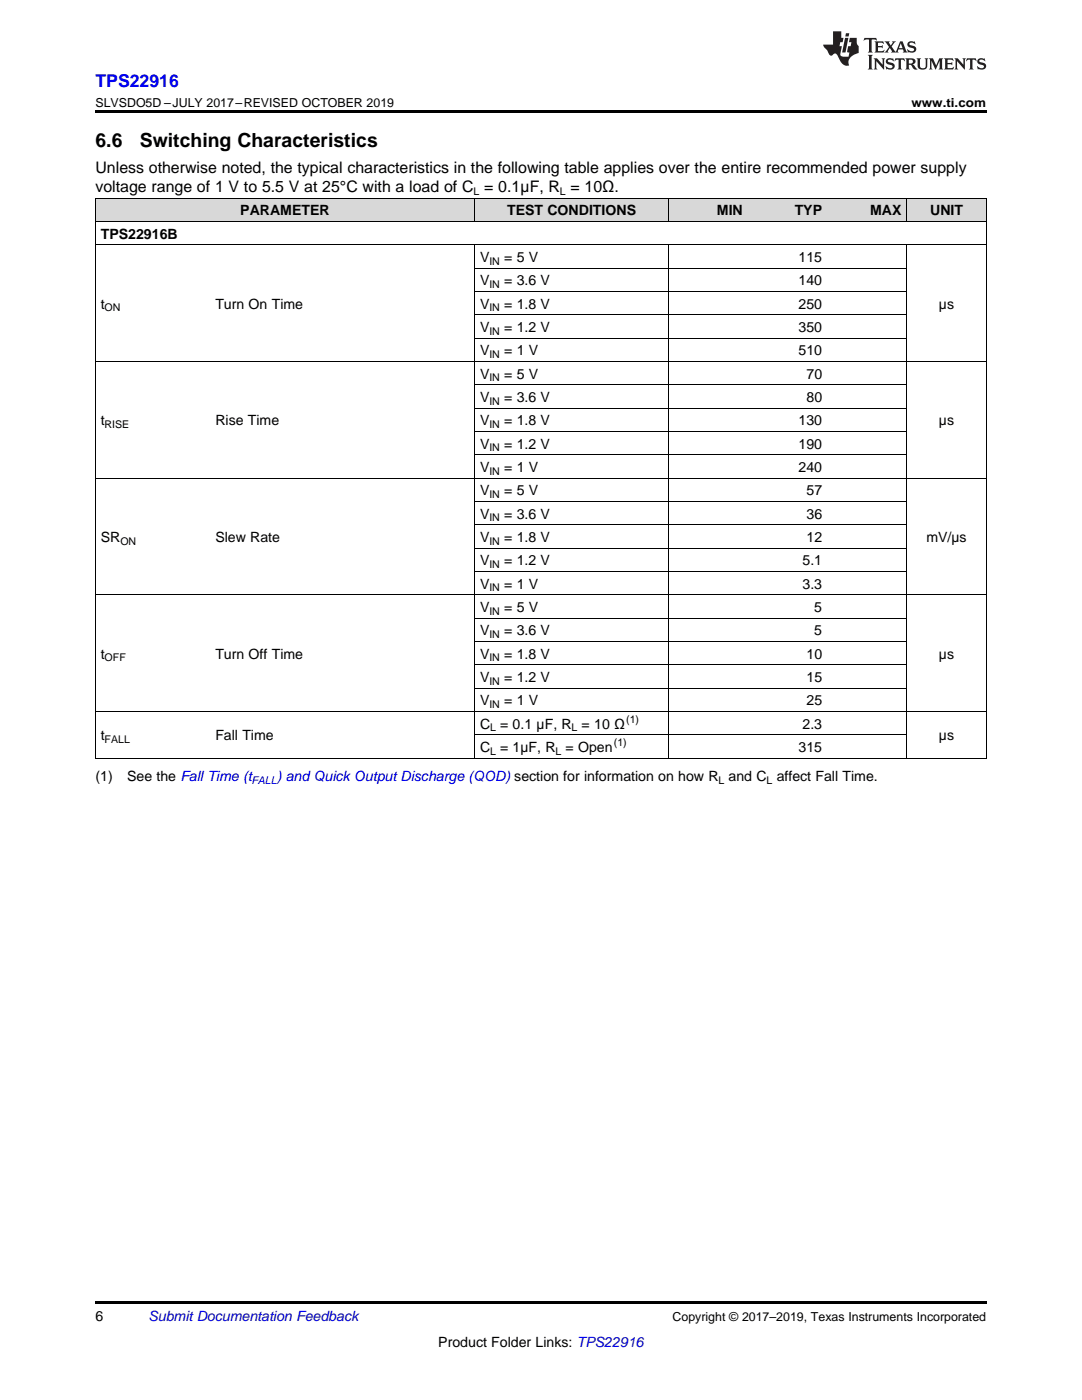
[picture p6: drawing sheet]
<svg xmlns="http://www.w3.org/2000/svg" width="216mm" height="279mm" viewBox="0 0 216 279" stroke-linecap="round" stroke-linejoin="round" font-family="sans-serif">
<g fill="#d8d8d8">
<path d="M19 39.6h22.9v4.6h-22.9z"/>
<path d="M41.9 39.6h52.8v4.6h-52.8z"/>
<path d="M94.7 39.6h38.8v4.6h-38.8z"/>
<path d="M133.5 39.6h15.8v4.6h-15.8z"/>
<path d="M149.3 39.6h15.8v4.6h-15.8z"/>
<path d="M165.1 39.6h15.9v4.6h-15.9z"/>
<path d="M181 39.6h15.8v4.6h-15.8z"/>
</g>
<path d="M19 22h177.8v.5h-177.8zM19 259.7h177.8v.5h-177.8z" fill="#000"/>
<g fill="none" stroke="#000" stroke-width=".2">
<path d="M19 39.5h177.8M19.1 39.5v111.8M94.7 39.5v4.7M133.4 39.5v4.7M180.9 39.5v4.7M196.8 39.5v111.8M19 48.8h177.8M19 44.2h177.8M94.7 48.9v102.4M94.7 58.2h86.3M94.7 53.5h86.3M133.4 48.9v102.4"/>
<path d="M180.9 48.9v102.4M19 72.1h177.8M94.7 76.8h86.3M94.7 67.5h86.3M94.7 62.8h86.3M19 95.4h177.8M94.7 90.8h86.3M94.7 86.1h86.3M94.7 81.4h86.3M19 118.7h177.8M94.7 114h86.3M94.7 109.4h86.3"/>
<path d="M94.7 104.7h86.3M94.7 100.1h86.3M94.7 137.3h86.3M94.7 132.7h86.3M94.7 128h86.3M94.7 123.3h86.3M19 151.3h177.8M19 142h177.8M94.7 146.6h86.3"/>
</g>
<g fill="#231f20">
<path d="M172.5 7.6l-.1 .5 .4-.2h.6v.1v2.1l-.2 .4h.9l-.2-.4v-2.1l.1-.1h.5l.5 .2-.2-.5zM174.5 8.3l.2 .3v1.5l-.2 .4h1.8l.2-.6a1.04 1.04 0 0 1-1.3 .2v-.7h.6l.3 .2v-.6l-.3 .2h-.6v-.6l.8-.1 .4 .3-.2-.5zM176.5 8.3l.9 1.1-.9 1.1h.8l-.2-.2 .4-.7 .5 .7-.2 .2h1.5l-.2-.2 .2-.4h.9l.1 .4-.2 .2h1l-.3-.3-.7-1.9h-.5l-.9 2-.8-1 .9-1h-.8l.1 .3-.4 .5-.3-.6 .1-.2zM179.7 8.6l.4 1h-.7zM181.3 8.4a.63 .63 0 0 0-.2 .7 .63 .63 0 0 0 .6 .4l.6 .2 .1 .2a.75 .75 0 0 1-.7 .4 .75 .75 0 0 1-.6-.5l.1 .7 .1-.1a1.11 1.11 0 0 0 1.5-.6 1.13 1.13 0 0 0-1.2-.8l-.1-.4a1.04 1.04 0 0 1 1.2 .2l-.2-.5-.2 .1-.4-.2zM173.2 10.9l.2 .4v2.2l-.2 .4h1l-.3-.4v-2.2l.3-.4zM174.3 11.6l.3 .4v1.5l-.3 .4h.8l-.2-.4v-1.3l1.5 1.7v-1.9l.2-.4h-.7l.2 .4v.9l-1.1-1.3zM177 11.8a.62 .62 0 0 0-.2 .7 .62 .62 0 0 0 .6 .4l.6 .1 .1 .3a.76 .76 0 0 1-.7 .3 .76 .76 0 0 1-.7-.4l.2 .7 .1-.1a1.11 1.11 0 0 0 1.5-.6 1.13 1.13 0 0 0-1.2-.8l-.1-.4a1.04 1.04 0 0 1 1.2 .2l-.2-.6-.2 .1-.5-.1zM178.7 11.6l-.2 .6a.61 .61 0 0 1 .8-.3v1.6l-.2 .4h.9l-.2-.4v-1.6a.63 .63 0 0 1 .7 .3l-.1-.6zM180.6 11.6l.3 .4v1.5l-.3 .4h1l-.2-.2-.1-.8 .6 .2a.76 .76 0 0 0 1.2 .7l-1-1a.58 .58 0 0 0 .6-.5 .58 .58 0 0 0-.5-.6zM181.4 11.9h.1a.45 .45 0 0 1 .5 .1 .45 .45 0 0 1 .1 .5l-.8 .2zM182.9 11.6l.2 .2a2.17 2.17 0 0 0 .3 1.9 .99 .99 0 0 0 1.6-.6v-1.1l.2-.4h-.7l.2 .2a1.92 1.92 0 0 1-.2 1.8 .6 .6 0 0 1-.9-.5v-1.1l.2-.4zM185.4 11.6l.2 .4v1.5l-.2 .4h.7l-.2-.4v-1.4l.8 1.8 .8-1.8v1.4l-.2 .4h.9l-.2-.4v-1.5l.2-.4h-.8l-.6 1.5-.6-1.5zM188.4 11.6l.2 .4v1.5l-.2 .4h1.8l.1-.6a1.04 1.04 0 0 1-1.2 .1v-.6h.5l.4 .2v-.6l-.4 .2h-.5v-.7h.8l.3 .3-.1-.6zM190.5 11.6l.2 .4v1.5l-.2 .4h.7l-.2-.4v-1.3l1.5 1.7v-1.9l.2-.4h-.7l.2 .4v.9l-1.1-1.3zM192.9 11.6l-.1 .6a.61 .61 0 0 1 .7-.3l.1 1.6-.3 .4h1l-.3-.4 .1-1.6a.63 .63 0 0 1 .7 .3l-.1-.6zM195.2 11.8a.62 .62 0 0 0-.2 .7 .62 .62 0 0 0 .6 .4l.6 .1 .1 .3a.76 .76 0 0 1-.7 .3 .76 .76 0 0 1-.6-.4l.1 .7 .1-.1a1.11 1.11 0 0 0 1.6-.6 1.13 1.13 0 0 0-1.3-.8l-.1-.4a1.04 1.04 0 0 1 1.2 .2l-.1-.6-.2 .1-.5-.1z"/>
<path d="M166.2 6.3v2.6h-1.9v.4l.8 .9a.91 .91 0 0 0 1 .8 .56 .56 0 0 1 .5-.3 .56 .56 0 0 1 .5 .3l.4 .8a1.53 1.53 0 0 0 1.9 1.2 1.54 1.54 0 0 1 1-2.1l.9-.3v-1.4a1.52 1.52 0 0 1-.4-1.6h-1.3l-.2 .8h.5l-.2 .8h-.5l-.1 1v.2l.4 .1-.2 .8a1.93 1.93 0 0 1-1.6-.3l.3-1.8h-.5l.2-.8h.4l.2-.8h-.4v-1.3zM168.6 7.6l-.6 2.9h.7l.6-2.9zM168.8 6.6l-.1 .7h.6l.2-.7z"/>
</g>
<g font-size="3.9">
<text x="19" y="29.3">6.6</text>
<text x="27.9" y="29.3">Switching Characteristics</text>
</g>
<text font-size="3.5" fill="#00f" x="19" y="17.3">TPS22916</text>
<g font-size="3.2">
<text x="19" y="34.4">Unless otherwise noted, the typical characteristics in the following table applies over the entire recommended power supply</text>
<text x="19" y="38.3">voltage range of 1 V to 5.5 V at 25°C with a load of C = 0.1µF, R = 10Ω.</text>
</g>
<g font-size="2.8">
<text x="20.1" y="47.6">TPS22916B</text>
<text x="47.9" y="43">PARAMETER</text>
<text x="101.2" y="43">TEST CONDITIONS</text>
<text x="143.1" y="43">MIN</text>
<text x="158.6" y="43">TYP</text>
<text x="173.6" y="43">MAX</text>
<text x="185.6" y="43">UNIT</text>
<text x="95.8" y="52.3">V</text>
<text x="100.6" y="52.3">= 5 V</text>
<text x="159.3" y="52.3">115</text>
<text x="95.8" y="56.9">V</text>
<text x="100.6" y="56.9">= 3.6 V</text>
<text x="159.3" y="56.9">140</text>
<text x="20.1" y="61.6">t</text>
<text x="43" y="61.6">Turn On Time</text>
<text x="95.8" y="61.6">V</text>
<text x="100.6" y="61.6">= 1.8 V</text>
<text x="159.3" y="61.6">250</text>
<text x="187.4" y="61.6">µs</text>
<text x="95.8" y="66.3">V</text>
<text x="95.8" y="70.9">V</text>
<text x="100.6" y="66.3">= 1.2 V</text>
<text x="100.6" y="70.9">= 1 V</text>
<text x="159.3" y="66.3">350</text>
<text x="159.3" y="70.9">510</text>
<text x="95.8" y="75.6">V</text>
<text x="100.6" y="75.6">= 5 V</text>
<text x="160.9" y="75.6">70</text>
<text x="95.8" y="80.2">V</text>
<text x="100.6" y="80.2">= 3.6 V</text>
<text x="160.9" y="80.2">80</text>
<text x="20.1" y="84.9">t</text>
<text x="43" y="84.9">Rise Time</text>
<text x="95.8" y="84.9">V</text>
<text x="95.8" y="89.5">V</text>
<text x="100.6" y="84.9">= 1.8 V</text>
<text x="100.6" y="89.5">= 1.2 V</text>
<text x="159.3" y="84.9">130</text>
<text x="159.3" y="89.5">190</text>
<text x="187.4" y="84.9">µs</text>
<text x="95.8" y="94.2">V</text>
<text x="100.6" y="94.2">= 1 V</text>
<text x="159.3" y="94.2">240</text>
<text x="95.8" y="98.8">V</text>
<text x="100.6" y="98.8">= 5 V</text>
<text x="160.9" y="98.8">57</text>
<text x="95.8" y="103.5">V</text>
<text x="100.6" y="103.5">= 3.6 V</text>
<text x="160.9" y="103.5">36</text>
<text x="20.1" y="108.2">SR</text>
<text x="43" y="108.2">Slew Rate</text>
<text x="95.8" y="108.2">V</text>
<text x="95.8" y="112.8">V</text>
<text x="100.6" y="108.2">= 1.8 V</text>
<text x="100.6" y="112.8">= 1.2 V</text>
<text x="160.1" y="112.8">5.1</text>
<text x="160.9" y="108.2">12</text>
<text x="184.9" y="108.2">mV/µs</text>
<text x="95.8" y="117.5">V</text>
<text x="100.6" y="117.5">= 1 V</text>
<text x="160.1" y="117.5">3.3</text>
<text x="95.8" y="122.1">V</text>
<text x="100.6" y="122.1">= 5 V</text>
<text x="162.5" y="122.1">5</text>
<text x="20.1" y="131.4">t</text>
<text x="43" y="131.4">Turn Off Time</text>
<text x="95.8" y="126.8">V</text>
<text x="95.8" y="131.4">V</text>
<text x="100.6" y="126.8">= 3.6 V</text>
<text x="100.6" y="131.4">= 1.8 V</text>
<text x="160.9" y="131.4">10</text>
<text x="162.5" y="126.8">5</text>
<text x="187.4" y="131.4">µs</text>
<text x="95.8" y="136.1">V</text>
<text x="100.6" y="136.1">= 1.2 V</text>
<text x="160.9" y="136.1">15</text>
<text x="95.8" y="140.8">V</text>
<text x="100.6" y="140.8">= 1 V</text>
<text x="160.9" y="140.8">25</text>
<text x="20.1" y="147.7">t</text>
<text x="43" y="147.7">Fall Time</text>
<text x="95.8" y="145.4">C</text>
<text x="99.8" y="145.4">= 0.1 µF, R</text>
<text x="116.1" y="145.4">= 10 Ω</text>
<text x="160.1" y="145.4">2.3</text>
<text x="187.4" y="147.7">µs</text>
<text x="19" y="155.9">(1)</text>
<text x="25.4" y="155.9">See the Fall Time (t</text>
<text x="95.8" y="150.1">C</text>
<text x="99.8" y="150.1">= 1µF, R</text>
<text x="112.9" y="150.1">= Open</text>
<text x="145.4" y="155.9">and C</text>
<text x="155" y="155.9">affect Fall Time.</text>
<text x="159.3" y="150.1">315</text>
<text x="19" y="263.6">6</text>
<text x="87.5" y="268.9">Product Folder Links: TPS22916</text>
</g>
<text font-size="2.8" fill="#00f" x="55.2" y="155.9">) and Quick Output Discharge (QOD) section for information on how R</text>
<text font-size="2.8" fill="#0000c8" x="29.6" y="263.6">Submit Documentation Feedback</text>
<g font-size="2.5">
<text x="19" y="21.4">SLVSDO5D –JULY 2017–REVISED OCTOBER 2019</text>
<text x="181.9" y="21.4">www.ti.com</text>
<text x="134.2" y="263.6">Copyright © 2017–2019, Texas Instruments Incorporated</text>
</g>
<g font-size="2.1">
<text x="94.5" y="38.9">L</text>
<text x="111.7" y="38.9">L</text>
<text x="97.6" y="52.8">IN</text>
<text x="97.6" y="57.5">IN</text>
<text x="20.9" y="62.2">ON</text>
<text x="97.6" y="62.2">IN</text>
<text x="97.6" y="66.8">IN</text>
<text x="97.6" y="71.5">IN</text>
<text x="97.6" y="76.1">IN</text>
<text x="97.6" y="80.8">IN</text>
<text x="20.9" y="85.4">RISE</text>
<text x="97.6" y="85.4">IN</text>
<text x="97.6" y="90.1">IN</text>
<text x="97.6" y="94.8">IN</text>
<text x="97.6" y="99.4">IN</text>
<text x="97.6" y="104.1">IN</text>
<text x="24" y="108.7">ON</text>
<text x="97.6" y="108.7">IN</text>
<text x="97.6" y="113.4">IN</text>
<text x="97.6" y="118">IN</text>
<text x="97.6" y="122.7">IN</text>
<text x="97.6" y="127.4">IN</text>
<text x="20.9" y="132">OFF</text>
<text x="97.6" y="132">IN</text>
<text x="97.6" y="136.7">IN</text>
<text x="97.6" y="141.3">IN</text>
<text x="20.9" y="148.3">FALL</text>
<text x="97.8" y="146">L</text>
<text x="114.1" y="146">L</text>
<text x="122.5" y="148.9">(1)</text>
<text x="125" y="144.3">(1)</text>
<text x="97.8" y="150.6">L</text>
<text x="110.8" y="150.6">L</text>
<text x="143.4" y="156.5">L</text>
<text x="153" y="156.5">L</text>
</g>
<text font-size="2.1" fill="#00f" x="50.2" y="156.5">FALL</text>
</svg>
